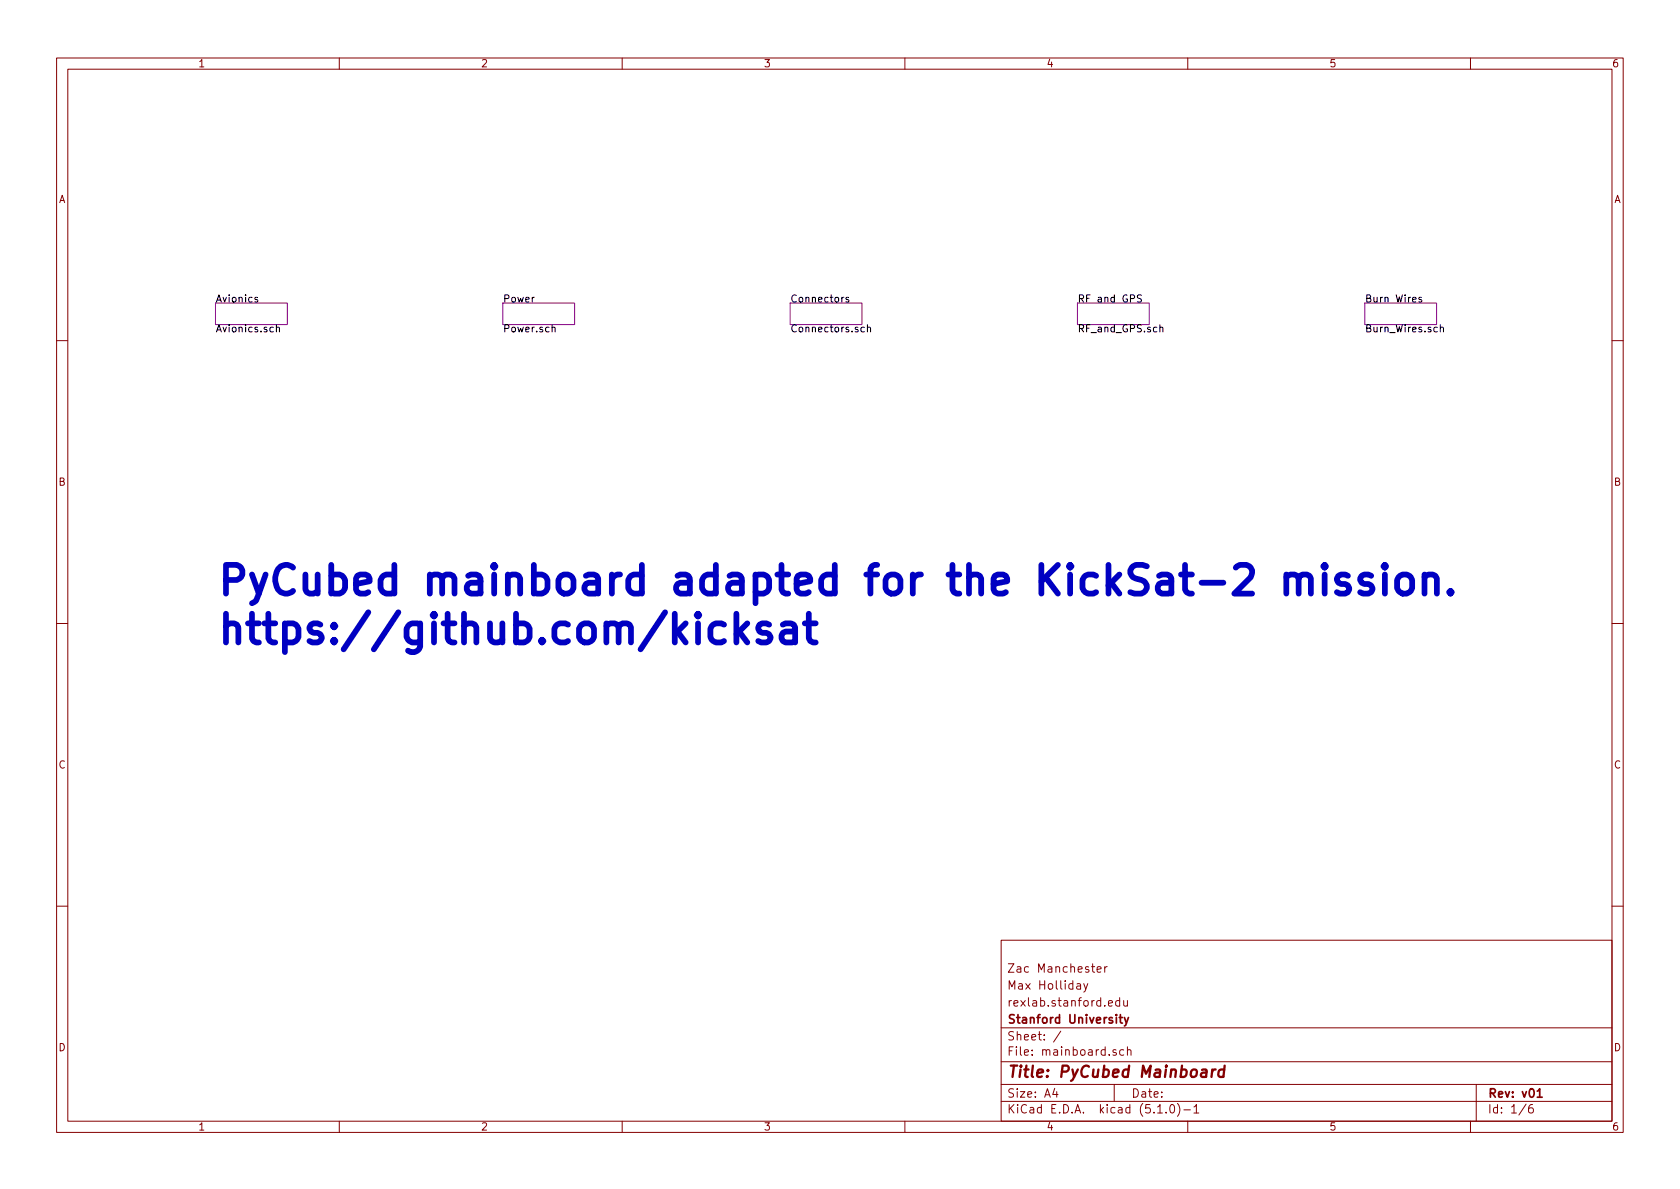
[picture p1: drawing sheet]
<svg xmlns="http://www.w3.org/2000/svg" width="297mm" height="210mm" viewBox="0 0 297 210" stroke-linecap="round" stroke-linejoin="round" font-family="sans-serif">
<g fill="none" stroke="#840000" stroke-width=".18">
<path d="M10 10.3h277v189.9h-277zM12 12.2h273v186.1h-273zM60 10.3v1.9M110 10.3v1.9M160 10.3v1.9M210 10.3v1.9M260 10.3v1.9M10 60.2h2M285 60.2h2M10 110.3h2M285 110.3h2M10 160.2h2"/>
<path d="M177 166.3h108v32h-108zM190.4 174h.6l.1 .9M191.1 174.3l-.5 .1a.29 .29 0 0 0-.3 .2 .29 .29 0 0 0 .3 .3l.5-.1M191.6 173.9l.4 1M192.3 173.9l-.5 1.4-.2 .1M194 171.4l.7-.1-.1-.3-.4-.1-.2 .2 .1 .8h.5M195.3 170.9v1M195.8 170.9l-.5 .3M196 177.4l.7-.1-.1-.3-.4-.1-.2 .2 .1 .7h.5M198 177l-.4-.1-.3 .3v.6l.3 .1 .4-.1M198 176.4v1.5M198.7 176.9v.8a.39 .39 0 0 0 .6 .1"/>
<path d="M199.3 176.9v1M285 160.2h2M60 198.3v1.9M110 198.3v1.9M160 198.3v1.9M177 194.8h108M177 191.8h108M177 187.8h108M177 181.8h108M186.5 192.5l-.4 1h1M186.8 193v1M187.6 182.3l-1.3 2"/>
<path d="M197 191.8v3M197.3 185.7l-.3-.1-.2 .2v.2l.5 .2v.3h-.5M198.7 185.7l-.4-.1-.3 .3v.6l.3 .1 .4-.1M199.3 185.7l.2-.1 .4 .1 .1 .9M199.3 185.1v1.5M204.7 196.8h.8M206.2 196.7v.1M207 195.4l.3-.1a.94 .94 0 0 1 0 1.5 .82 .82 0 0 1-.3-1.4zM208.2 195.1a1.71 1.71 0 0 1 0 2.3M209.3 196.3h1.2M210 198.3v1.9M211.1 195.8l.4-.5v1.5"/>
<path d="M211.1 196.8h.9M260 198.3v1.9M261 191.8v6.5M269.8 195.2l-1.2 2M271 195.3a.62 .62 0 0 0-.7 .7v.7l.3 .1 .4-.1 .1-.5-.1-.2-.4-.1-.3 .3"/>
</g>
<path d="M197.9 179.9h.6M198.1 179.4v1.3l.4 .2M198.8 179.9l.4 1M199.5 179.9l-.5 1.4-.2 .1M271.8 193l.4-.5v1.5M271.8 194h.9" fill="none" stroke="#840000" stroke-width=".3"/>
<path d="M214.4 189.1l-.2 1.3M214.9 189.1a.5 .5 0 0 0-.6 .4M216.5 189.2a.68 .68 0 0 0-1 .3l-.1 .6 .1 .2 .2 .1 .6-.1M216.5 188.4l-.2 2" fill="none" stroke="#840000" stroke-width=".41"/>
<path d="M38.1 53.6h12.7v3.8h-12.7zM88.9 53.6h12.7v3.8h-12.7zM139.7 53.6h12.7v3.8h-12.7zM190.5 53.6h12.7v3.8h-12.7zM241.3 53.6h12.7v3.8h-12.7z" fill="none" stroke="#840084" stroke-width=".18"/>
<g fill="none" stroke="#000" stroke-width=".18">
<path d="M45.5 52.6h-.3l-.1 .2v.1l.4 .2v.3h-.4M48.9 58l.1-.1h.4v.8M48.9 57.4v1.3M97.6 58l.2-.1h.3v.8M150 52.6h-.3l-.1 .2v.1l.4 .2v.3h-.4M152.8 57.9h-.3l-.3 .2 .1 .5h.5M153.4 58l.1-.1h.3l.1 .8M153.4 57.4v1.3M201.8 52.2l-.5-.1-.2 .2v.3l.6 .3 .1 .3-.2 .2h-.5M205.1 58l.2-.1h.3v.8M251.3 52.6h-.3l-.1 .2v.1l.4 .2v.3h-.4M254.7 58l.1-.1h.3l.1 .8"/>
<path d="M254.7 57.4v1.3"/>
</g>
<g fill="none" stroke="#0000c2" stroke-width="1">
<path d="M234.2 99.9l-.2 .2 .2 .3 .2-.3-.2-.2v.5M244.9 99.9l-.3 .2 .3 .3 .2-.3-.2-.2v.5M130.2 108.5v5.1M130.7 111.7l1.4 1.9M132.1 110.2l-1.9 2M136 110.5l-.5-.3h-.7l-.5 .3-.2 .4 .2 .8 .5 .2h.7l.5 .3 .2 .4-.2 .8-.5 .2h-1l-.4-.2M138.4 110.5l.5-.3h1l.5 .3 .2 .4v2.7M140.6 111.4l-.5 .3h-1.2a1 1 0 0 0-.8 .9 1 1 0 0 0 .8 1h1.2l.5-.2M142.3 110.2h1.9M143 108.5v4.4l.3 .5 .4 .2h.5M227.4 102.1a1.28 1.28 0 0 1 2.2 .2v2.7M227.4 101.6v3.4"/>
<path d="M229.6 102.3l.2-.5 .5-.2h.8l.4 .2 .3 .5v2.7M234.2 101.6v3.4M238.3 101.8l-.5-.2h-.7l-.5 .2-.2 .5 .2 .7 .5 .3h.7l.5 .2 .3 .5-.3 .7-.5 .3h-.9l-.5-.3M242.4 101.8a1.24 1.24 0 0 0-1.9 .5l.2 .7 .5 .3h.7l.5 .2 .3 .5-.3 .7-.5 .3h-.9l-.5-.3M244.9 101.6v3.4M247.3 102.1a1.38 1.38 0 0 1 1.3-.5 1.38 1.38 0 0 1 1.1 1v1.4a1.38 1.38 0 0 1-1.4 1 1.38 1.38 0 0 1-1.3-1v-1.4zM251.9 102.1a1.28 1.28 0 0 1 2.2 .2v2.7M251.9 101.6v3.4M256.5 104.5l.2 .2-.2 .3-.3-.3 .3-.2v.5"/>
</g>
<g font-size="7.1" fill="#0000c2">
<text x="38.1" y="105.2">PyCubed mainboard adapted for the KickSat-2 mission.</text>
<text x="38.1" y="113.9">https://github.com/kicksat</text>
</g>
<text font-size="2.8" fill="#840000" x="178" y="190.5">Title: PyCubed Mainboard</text>
<g font-size="2.1" fill="#840000">
<text x="178" y="172">Zac Manchester</text>
<text x="178" y="178">rexlab.stanford.edu</text>
<text x="178" y="175">Max Holliday</text>
<text x="178" y="184">Sheet: /</text>
<text x="178" y="181">Stanford University</text>
<text x="178" y="186.7">File: mainboard.sch</text>
<text x="178" y="196.9">KiCad E.D.A. kicad (5.1.0)-1</text>
<text x="178" y="194.1">Size: A4</text>
<text x="200" y="194.1">Date:</text>
<text x="263" y="194.1">Rev: v01</text>
<text x="263" y="196.9">Id: 1/6</text>
</g>
<g font-size="1.8" fill="#840000">
<text x="35" y="11.9">1</text>
<text x="85" y="11.9">2</text>
<text x="135" y="11.9">3</text>
<text x="185" y="11.9">4</text>
<text x="235" y="11.9">5</text>
<text x="285" y="11.9">6</text>
<text x="10.4" y="35.9">A</text>
<text x="285.4" y="35.9">A</text>
<text x="10.4" y="85.9">B</text>
<text x="285.4" y="85.9">B</text>
<text x="10.4" y="135.9">C</text>
<text x="285.4" y="135.9">C</text>
<text x="10.4" y="185.9">D</text>
<text x="285.4" y="185.9">D</text>
<text x="35" y="199.9">1</text>
<text x="85" y="199.9">2</text>
<text x="135" y="199.9">3</text>
<text x="185" y="199.9">4</text>
<text x="235" y="199.9">5</text>
<text x="285" y="199.9">6</text>
</g>
<g font-size="1.8">
<text x="38.1" y="53.5">Avionics</text>
<text x="88.9" y="53.5">Power</text>
<text x="139.7" y="53.5">Connectors</text>
<text x="190.5" y="53.5">RF and GPS</text>
<text x="241.3" y="53.5">Burn Wires</text>
<text x="38.1" y="58.8">Avionics.sch</text>
<text x="88.9" y="58.8">Power.sch</text>
<text x="139.7" y="58.8">Connectors.sch</text>
<text x="190.5" y="58.8">RF_and_GPS.sch</text>
<text x="241.3" y="58.8">Burn_Wires.sch</text>
</g>
</svg>
